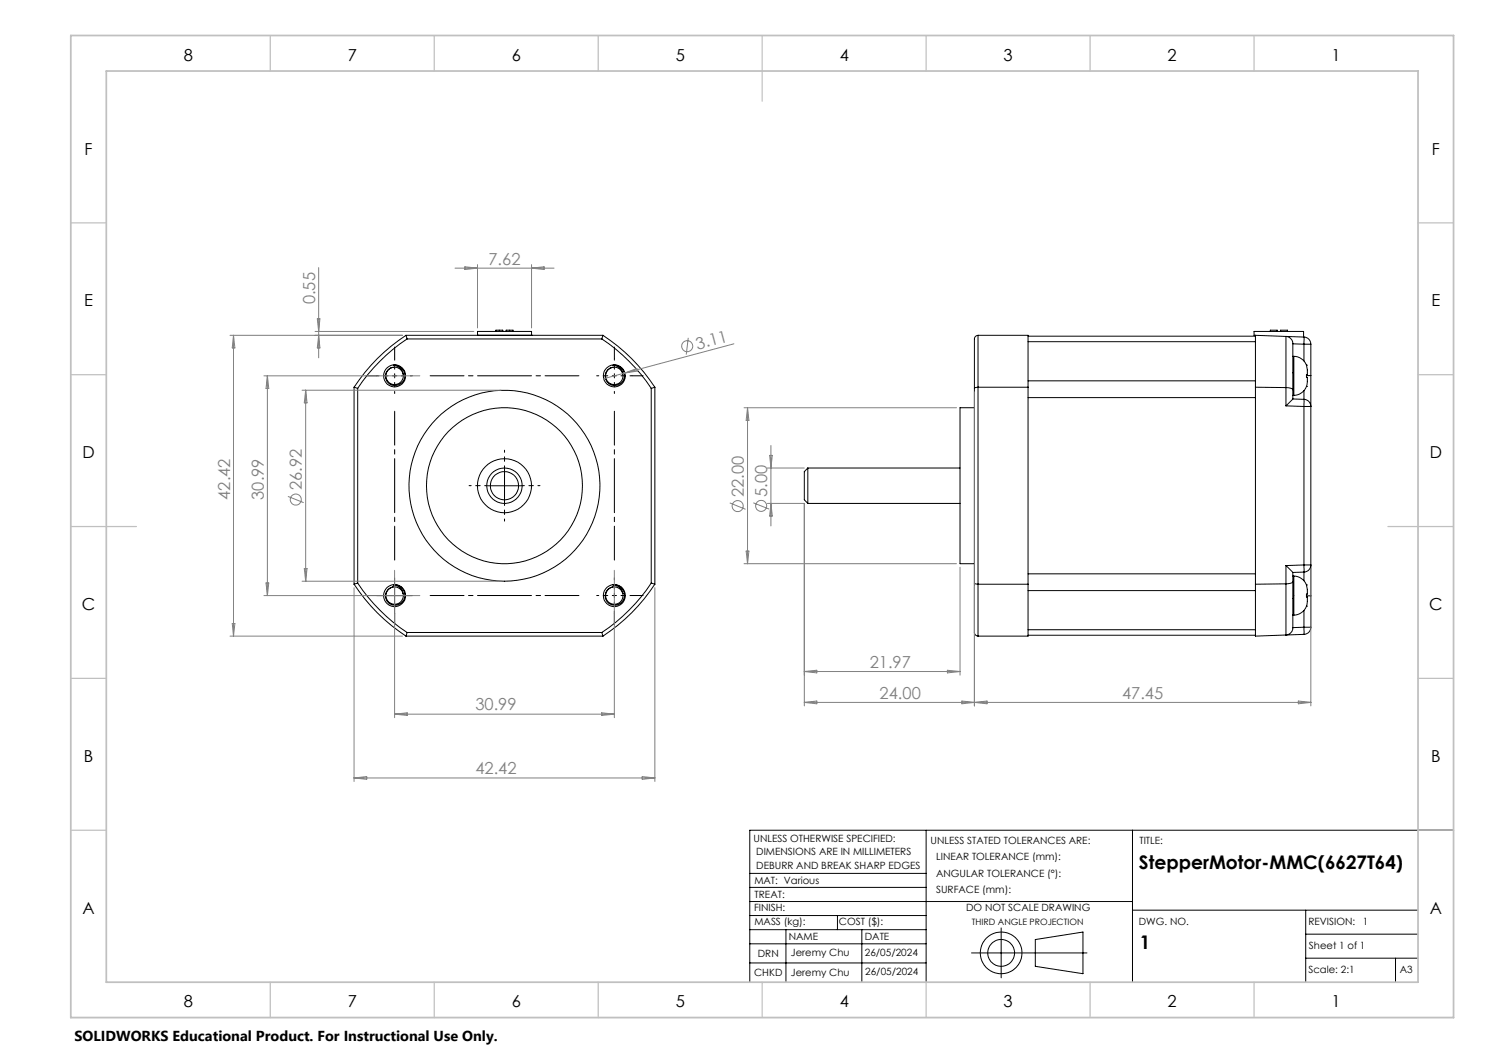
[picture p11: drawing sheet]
<svg xmlns="http://www.w3.org/2000/svg" width="420mm" height="297mm" viewBox="0 0 420 297" stroke-linecap="round" stroke-linejoin="round" font-family="sans-serif">
<g fill="none" stroke="#000" stroke-width=".28">
<path d="M114.5 94.6l.3 1M114.5 94.6a50.5 50.5 0 0 0-14.6 14.6M114.5 94.6h55.6M114.8 95.6a50.4 50.4 0 0 0-13.9 13.9M114.8 95.6h55M134.7 94.6h.1M134.7 94.6v-1.1h15.2v1.1M139.9 93.5v-.4h1.9v.4M142.8 93.5v-.4h1.9v.4M149.9 94.6h.1M169.8 95.6a50.4 50.4 0 0 1 13.9 13.9M170.1 94.6l-.3 1"/>
<path d="M170.1 94.6a50.5 50.5 0 0 1 14.6 14.6M275.9 94.6h14.1v14.6M275.9 94.6v14.6M275.9 94.6l-.6 .2-.5 .8v13.9M290 96.4h64.1M290 94.8h64.1M354.1 94.6v14.6M354.1 94.6h-.4v-1.1h14v1.6M354.1 94.6l13.7 .5M358.3 93.5v-.4h2v.4M361.2 93.5v-.4h1.9v.4M364.7 97l3.1 .1"/>
<path d="M367.8 95.1v2M367.8 97.1h1.9M367.8 95.1a1.99 1.99 0 0 1 1.9 2M367.8 97.1v4.7M369.7 97.1v8.8M99.9 109.2l1 .3M99.9 109.2v55.6M100.9 109.5v55M109.5 104.3a2.49 2.49 0 0 1 4.2 1.1 2.71 2.71 0 0 0-2.7-2.4 2.82 2.82 0 0 1 3 3.9 2.82 2.82 0 0 1-4.9 .7 2.56 2.56 0 0 1 .4-3.3zM110.5 103.7a2.46 2.46 0 0 0-1.5 3 2.46 2.46 0 0 0 2.9 1.7 2.46 2.46 0 0 0 1.8-3M110.9 103.6h-.3M113.7 105.4h.1"/>
<path d="M171.4 104.3a2.52 2.52 0 0 1 4.3 1.1 2.71 2.71 0 0 0-2.8-2.4 2.81 2.81 0 0 1 3 3.9 2.81 2.81 0 0 1-4.8 .7 2.62 2.62 0 0 1 .3-3.3zM172.5 103.7a2.47 2.47 0 0 0-1.6 3 2.47 2.47 0 0 0 3 1.7 2.47 2.47 0 0 0 1.8-3M172.9 103.6h-.3M175.6 105.4h.1M183.7 109.5v55M184.7 109.2l-1 .3M184.7 109.2v55.6M274.8 115h-4v44h4M274.8 109.5v55M275.9 109.2l-1.1 .3M275.9 109.2v55.6M275.9 109.2h14.1"/>
<path d="M290 109.2v55.6M290 107.4h64.1M290 112.1h64.1M354.1 109.2v55.6M354.1 109.2l8.6 .1M362.7 109.3v-14.4a2.03 2.03 0 0 1 2 2v13M362.7 109.3l.7 .1a1.25 1.25 0 0 1 1.3 .5M362.7 109.3v5.2M362.7 114.5l5.1 .1M364.7 112.5l-2 2M364.7 111.5h.2M364.7 100.5h.2"/>
<path d="M364.7 109.9v2.6M364.7 112.5l3.1 .1M364.9 100.5a3.9 3.9 0 0 1 3.6 2.5M364.9 100.5v11M367.8 112.6v2M367.8 114.6h1.9M367.8 112.6a1.99 1.99 0 0 1 1.9 2M367.8 110.2v2.4M367.8 114.6v44.7M368.5 109a3.9 3.9 0 0 1-3.6 2.5M368.5 103h.1M368.5 103l.3 1.3v1.3h-.3v.8h.3v1.3l-.3 1.3"/>
<path d="M368.5 109h.1M368.5 105.9h1.2M369.7 105.9v8.7M369.7 114.6v44.7M137.3 137h10M142.3 132v10M227.9 132v10M227.9 132l-1 1v8l1 1M227.9 132h42.9M227.9 142h42.9M362.7 159.5l2 2M362.7 159.5v5.2"/>
<path d="M367.8 159.3v2.1M367.8 159.3h1.9M367.8 159.3l-5.1 .2M369.7 159.3a1.99 1.99 0 0 1-1.9 2.1M369.7 159.3v8.8M99.9 164.8a50.5 50.5 0 0 0 14.6 14.6M100.9 164.5a50.4 50.4 0 0 0 13.9 13.9M100.9 164.5l-1 .3M106.3 168h10M109.5 166.3a2.52 2.52 0 0 1 4.2 1.1 2.7 2.7 0 0 0-2.7-2.4 2.82 2.82 0 0 1 3 3.8 2.82 2.82 0 0 1-4.9 .7 2.62 2.62 0 0 1 .4-3.2zM110.5 165.7a2.45 2.45 0 0 0-1.5 3 2.45 2.45 0 0 0 2.9 1.6 2.45 2.45 0 0 0 1.8-2.9M110.9 165.6h-.3"/>
<path d="M111.3 163v10M113.7 167.4h.1M114.5 179.4h55.6M114.8 178.4l-.3 1M114.8 178.4h55M169.8 178.4l.3 1M171.4 166.3a2.55 2.55 0 0 1 4.3 1.1 2.7 2.7 0 0 0-2.8-2.4 2.86 2.86 0 0 1 3.2 3.4 2.86 2.86 0 0 1-4.3 1.8 2.61 2.61 0 0 1-.4-3.9zM172.5 165.7a2.46 2.46 0 0 0-1.6 3 2.46 2.46 0 0 0 3 1.7 2.46 2.46 0 0 0 1.8-3M172.9 165.6h-.3M175.6 167.4h.1M183.7 164.5a50.4 50.4 0 0 1-13.9 13.9M183.7 164.5l1 .3"/>
<path d="M184.7 164.8a50.5 50.5 0 0 1-14.6 14.6M274.8 164.5v13.9l.2 .6 .9 .4M274.8 164.5l1.1 .3M275.9 164.8v14.6M275.9 164.8h14.1M290 164.8v14.6h-14.1M290 161.9h64.1M290 166.6h64.1M290 177.6h64.1M290 179.2h64.1M354.1 164.8v14.6l8.6-.3M362.7 164.7v14.4"/>
<path d="M362.7 164.7l-8.6 .1M364.7 164.1a1.25 1.25 0 0 1-1.3 .5l-.7 .1M364.7 164.1v10.2a7.5 7.5 0 0 1-.3 3.8l-1 .9-.7 .1M364.7 173.5h.2M364.7 162.5h.2M364.7 161.5v2.6M364.9 162.5a3.9 3.9 0 0 1 3.6 2.5M364.9 162.5v11M367.8 176.9v2M367.8 176.9h1.9M367.8 161.4v2.4M367.8 172.2v4.7"/>
<path d="M367.8 161.4l-3.1 .1M367.8 176.9l-3.1 .1M367.8 178.9l-5.1 .2M368.5 171a3.9 3.9 0 0 1-3.6 2.5M368.5 165l.3 1.3v1.3h-.3v.8h.3v1.3l-.3 1.3M368.5 171h.1M368.5 165h.1M368.5 168.1h1.2M369.7 176.9a1.99 1.99 0 0 1-1.9 2M369.7 168.1v8.8M261.2 234.2v42.8M319.4 234.2v42.8"/>
<path d="M400 234.2h-188.5v42.8M211.5 250.3h49.7M211.5 254.3h107.9M211.5 246.3h49.7M211.5 258.2h49.7M236.2 258.2v4M319.4 256.7h80.6M368.3 256.7v20.3M211.5 262.2h49.7M211.5 266.2h49.7M211.5 271.6h49.7M221.7 262.2v14.8"/>
<path d="M243.1 262.2v14.8M274 268.8h32.6M282.4 261.7v14.1M292 265l13.5-2.1v11.7l-13.5-2zM368.3 263.5h31.7M368.3 270.3h31.7M393.6 270.3v6.7"/>
<circle cx="111.3" cy="106" r="3.1"/>
<circle cx="173.3" cy="106" r="3.1"/>
<circle cx="142.3" cy="137" r="22"/>
<circle cx="142.3" cy="137" r="7.6"/>
<circle cx="142.3" cy="137" r="5"/>
<circle cx="142.3" cy="137" r="26.9"/>
<circle cx="142.3" cy="137" r="4"/>
<circle cx="111.3" cy="168" r="3.1"/>
<circle cx="173.3" cy="168" r="3.1"/>
<circle cx="282.4" cy="268.8" r="5.9"/>
<circle cx="282.4" cy="268.8" r="3.8"/>
</g>
<g fill="none" stroke="#808080" stroke-width=".28">
<path d="M89.9 75.5v25.4M128.3 75.6h28M131.1 75.2l3.6 .4-3.6 .4zM134.7 74.6v17.9M149.9 74.6v17.9M149.9 75.6l3.6-.4v.8zM64.9 94.6h48.6M65.9 94.6v84.8M65.9 94.6l.4 3.5h-.8zM88.9 93.5h44.8M89.5 89.9h.7l-.3 3.6zM89.9 94.6l.3 3.5h-.7z"/>
<path d="M194.1 95.3l-.5 4.7M207 97l-30.7 8.2M74.4 106h44M75.4 106v62M75.4 106l.4 3.6h-.8zM85.2 110.1h56.1M86.2 110.1v53.8M86.2 110.1l.4 3.5h-.8zM176.3 105.2l-6 1.6M176.3 105.2l3.3-1.3 .2 .8zM209.9 115h59.9M210.9 115v44"/>
<path d="M210.9 115l.3 3.6h-.7zM274.8 110.5v88.6M216.5 132h10.4M217.1 128.4h.7l-.3 3.6zM217.5 125.7v22.6M81.2 140l4.5 1.8M205.8 141.8l4.5 1.8M209.9 159h59.9M210.5 155.4h.7l-.3 3.6zM212.5 141.8l4.4 1.8M216.5 142h10.4v57.1M217.5 142l.3 3.6h-.7z"/>
<path d="M270.8 160v30.4M64.9 179.4h48.6M65.5 175.9h.8l-.4 3.5zM74.4 168h44M75 164.4h.8l-.4 3.6zM85.2 163.9h56.1M85.8 160.4h.8l-.4 3.5zM99.9 165.8v54.6M111.3 160.9v41.5M173.3 160.9v41.5M184.7 165.8v54.6M369.7 160.3v38.8"/>
<path d="M226.9 189.4h43.9M226.9 189.4l3.5-.3v.7zM226.9 198.1l3.5-.4v.8zM226.9 198.1h142.8M267.2 189.1l3.6 .3-3.6 .4zM271.3 197.7l7.1 .8v-.8l-7.1 .8zM366.2 197.7l3.5 .4-3.5 .4zM99.9 219.4h84.8M99.9 219.4l3.5-.4v.8zM111.3 201.4h62M111.3 201.4l3.6-.4v.8zM169.7 201l3.6 .4-3.6 .4z"/>
<path d="M181.2 219l3.5 .4-3.5 .4z"/>
<circle cx="193.8" cy="97.7" r="1.55"/>
<circle cx="83.4" cy="140.9" r="1.55"/>
<circle cx="208.1" cy="142.7" r="1.56"/>
<circle cx="214.7" cy="142.7" r="1.55"/>
</g>
<g fill="none" stroke="#000" stroke-width=".28" stroke-dasharray="15.2 1.3 1.3 1.3" stroke-dashoffset="14.6">
<path d="M111.3 106v-5M111.3 106h-5M111.3 106v5M111.3 106h5M173.3 106v-5M173.3 106h-5M173.3 106v5M173.3 106h5M137.3 137h-5M142.3 132v-5M147.3 137h5M142.3 142v5"/>
<path d="M173.3 168v-5M173.3 168h-5M173.3 168v5M173.3 168h5"/>
</g>
<path d="M106.3 106h-3.1M111.3 101v-3.1M173.3 101v-3.1M178.3 106h3.1M106.3 168h-3.1M111.3 173v3.1M173.3 173v3.1M178.3 168h3.1" fill="none" stroke="#000" stroke-width=".28" stroke-dasharray="15.2 1.3 1.3 1.3"/>
<path d="M121.3 106h42M111.3 158v-42M173.3 158v-42M121.3 168h42" fill="none" stroke="#000" stroke-width=".28" stroke-dasharray="15.2 1.3 1.3 1.3" stroke-dashoffset="5.7"/>
<path d="M400 234.2h10" fill="none" stroke="#000" stroke-width=".35"/>
<g fill="none" stroke="#c0c0c0" stroke-width=".35">
<path d="M76.2 10v10M122.5 10v10M168.7 10v10M215 10v18.5M261.2 10v10M307.5 10v10M353.7 10v10M20 62.9h10M400 62.9h10M20 105.7h10M400 105.7h10M20 148.5h18.5"/>
<path d="M391.5 148.5h18.5M20 191.3h10M400 191.3h10M20 234.2h10M400 234.2h10M76.2 277v10M122.5 277v10M168.7 277v10M215 277v10M261.2 277v10M307.5 277v10M353.7 277v10"/>
</g>
<path d="M20 10h390v277h-390zM30 20h370v257h-370z" fill="none" stroke="#c0c0c0" stroke-width=".5"/>
<g font-size="5.3">
<text x="321.3" y="245.2">StepperMotor-MMC(6627T64)</text>
<text x="321.5" y="267.8">1</text>
</g>
<g font-size="4.7">
<text x="51.8" y="17.2">8</text>
<text x="98.1" y="17.2">7</text>
<text x="144.3" y="17.2">6</text>
<text x="190.6" y="17.2">5</text>
<text x="236.8" y="17.2">4</text>
<text x="283.1" y="17.2">3</text>
<text x="329.3" y="17.2">2</text>
<text x="375.6" y="17.2">1</text>
<text x="23.9" y="43.6">F</text>
<text x="403.9" y="43.6">F</text>
<text x="23.8" y="86.4">E</text>
<text x="403.8" y="86.4">E</text>
<text x="23.3" y="129.3">D</text>
<text x="403.3" y="129.3">D</text>
<text x="23.1" y="172.1">C</text>
<text x="403.1" y="172.1">C</text>
<text x="23.7" y="214.9">B</text>
<text x="403.7" y="214.9">B</text>
<text x="23.3" y="257.8">A</text>
<text x="403.3" y="257.8">A</text>
<text x="51.8" y="284.2">8</text>
<text x="98.1" y="284.2">7</text>
<text x="144.3" y="284.2">6</text>
<text x="190.6" y="284.2">5</text>
<text x="236.8" y="284.2">4</text>
<text x="283.1" y="284.2">3</text>
<text x="329.3" y="284.2">2</text>
<text x="375.6" y="284.2">1</text>
</g>
<g font-size="4.7" fill="#808080">
<text x="137.8" y="74.6">7.62</text>
<text x="88.9" y="85.8" transform="rotate(-90 88.9 85.8)">0.55</text>
<text x="196.8" y="98.6" transform="rotate(-15 196.8 98.6)">3.11</text>
<text x="64.9" y="141" transform="rotate(-90 64.9 141)">42.42</text>
<text x="74.4" y="141" transform="rotate(-90 74.4 141)">30.99</text>
<text x="85.2" y="138.3" transform="rotate(-90 85.2 138.3)">26.92</text>
<text x="209.8" y="140.2" transform="rotate(-90 209.8 140.2)">22.00</text>
<text x="216.4" y="140.1" transform="rotate(-90 216.4 140.1)">5.00</text>
<text x="245.3" y="188.4">21.97</text>
<text x="248.1" y="197.1">24.00</text>
<text x="316.5" y="197.1">47.45</text>
<text x="134.1" y="200.4">30.99</text>
<text x="134.1" y="218.4">42.42</text>
</g>
<text font-size="4.1" x="21" y="293.7">SOLIDWORKS Educational Product. For Instructional Use Only.</text>
<g font-size="2.8">
<text x="212.5" y="237.4">UNLESS OTHERWISE SPECIFIED:</text>
<text x="262.5" y="238">UNLESS STATED TOLERANCES ARE:</text>
<text x="321.4" y="238">TITLE:</text>
<text x="213.3" y="245">DEBURR AND BREAK SHARP EDGES</text>
<text x="213.3" y="241.2">DIMENSIONS ARE IN MILLIMETERS</text>
<text x="264" y="242.5">LINEAR TOLERANCE (mm):</text>
<text x="212.8" y="249.3">MAT: Various</text>
<text x="264" y="251.8">SURFACE (mm):</text>
<text x="264" y="247.3">ANGULAR TOLERANCE (°):</text>
<text x="212.7" y="256.9">FINISH:</text>
<text x="212.9" y="253.2">TREAT:</text>
<text x="272.5" y="256.9">DO NOT SCALE DRAWING</text>
<text x="212.8" y="261">MASS (kg):</text>
<text x="236.6" y="261">COST ($):</text>
<text x="321.2" y="261">DWG. NO.</text>
<text x="369.1" y="261">REVISION:</text>
<text x="384.4" y="261">1</text>
<text x="213.8" y="269.9">DRN</text>
<text x="222.5" y="265.2">NAME</text>
<text x="223.1" y="269.8">Jeremy Chu</text>
<text x="243.9" y="269.7">26/05/2024</text>
<text x="243.9" y="265.1">DATE</text>
<text x="369.2" y="267.8">Sheet 1 of 1</text>
<text x="212.7" y="275.4">CHKD</text>
<text x="223.1" y="275.3">Jeremy Chu</text>
<text x="244.1" y="275.1">26/05/2024</text>
<text x="369.1" y="274.5">Scale: 2:1</text>
<text x="394.8" y="274.5">A3</text>
</g>
<text font-size="2.5" x="274.2" y="260.9">THIRD ANGLE PROJECTION</text>
</svg>
